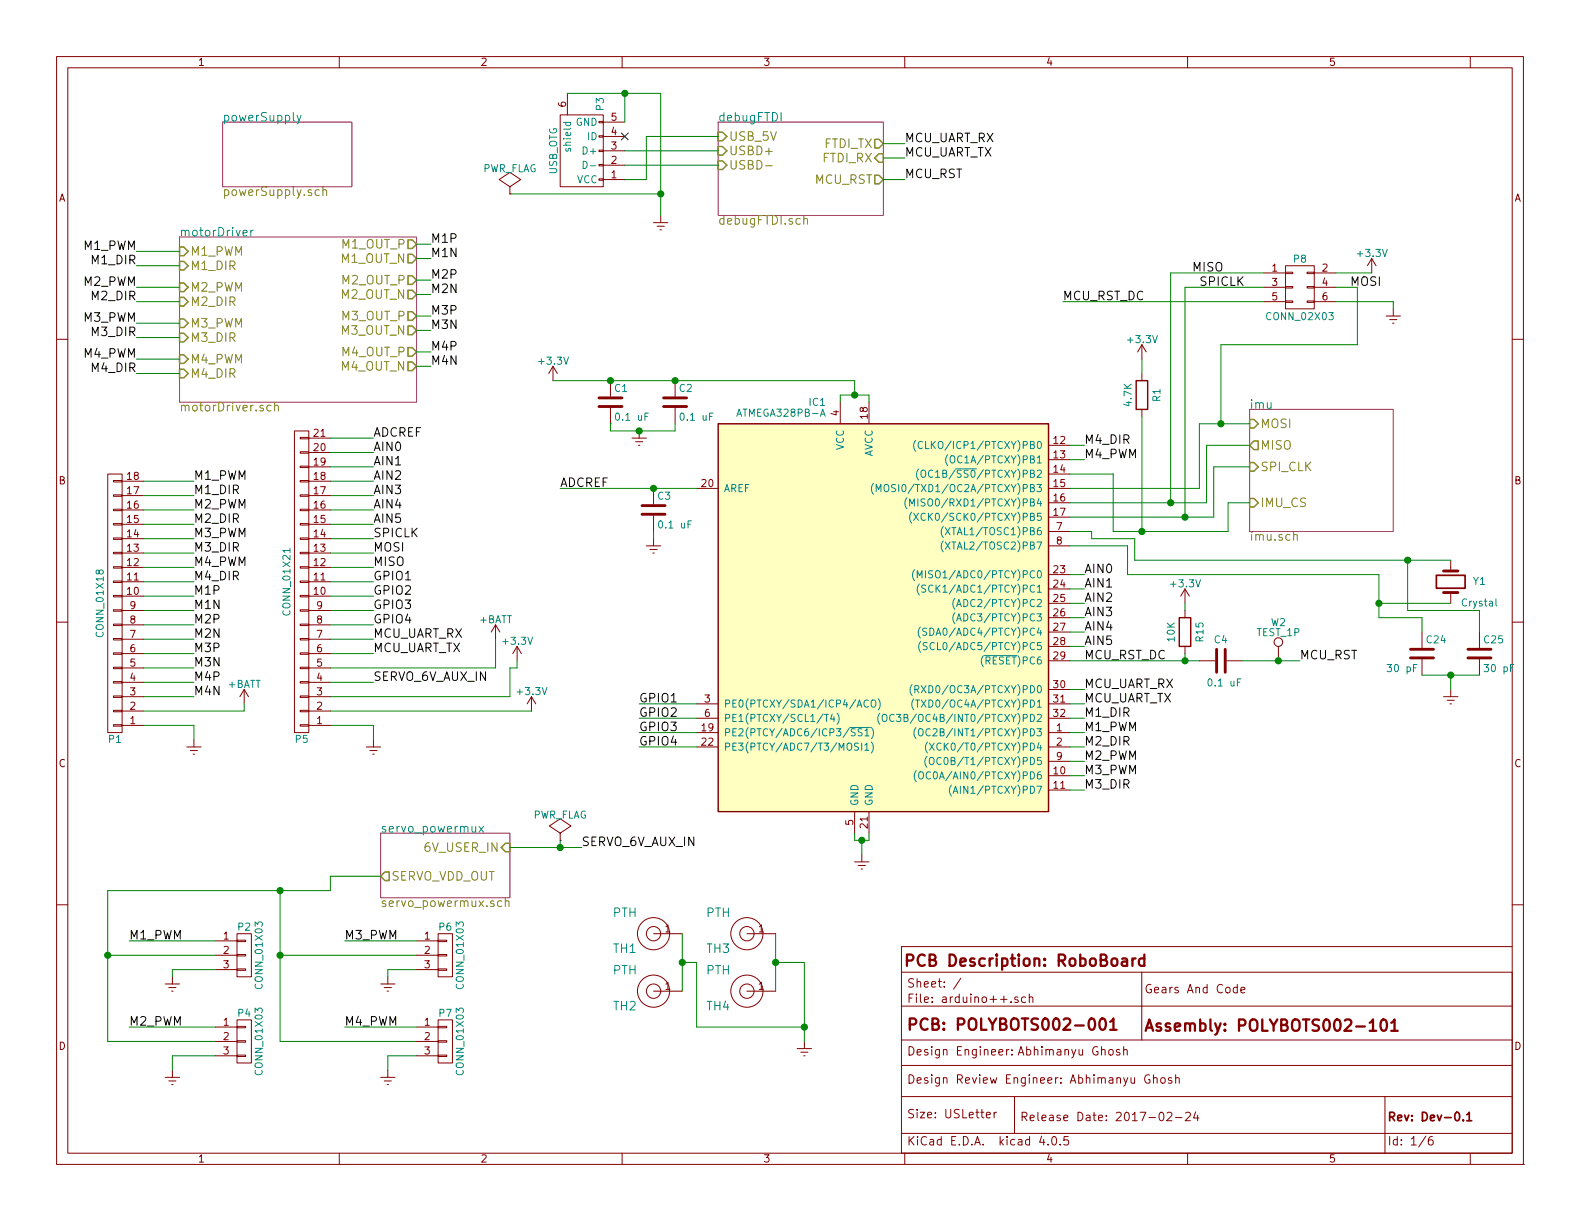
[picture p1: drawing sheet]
EESchema Schematic File Version 2
LIBS:arduino++-rescue
LIBS:power
LIBS:device
LIBS:transistors
LIBS:conn
LIBS:linear
LIBS:regul
LIBS:74xx
LIBS:cmos4000
LIBS:adc-dac
LIBS:memory
LIBS:xilinx
LIBS:microcontrollers
LIBS:dsp
LIBS:microchip
LIBS:analog_switches
LIBS:motorola
LIBS:texas
LIBS:intel
LIBS:audio
LIBS:interface
LIBS:digital-audio
LIBS:philips
LIBS:display
LIBS:cypress
LIBS:siliconi
LIBS:opto
LIBS:atmel
LIBS:contrib
LIBS:valves
LIBS:ftdi
LIBS:sensors
LIBS:PowerManagement
LIBS:MEMS
LIBS:mux_demux
LIBS:mechanical
LIBS:arduino++-cache
EELAYER 25 0
EELAYER END
$Descr USLetter 11000 8500
encoding utf-8
Sheet 1 6
Title "RoboBoard"
Date "2017-02-24"
Rev "Dev-0.1"
Comp ""
Comment1 "POLYBOTS002-001"
Comment2 "POLYBOTS002-101"
Comment3 "Abhimanyu Ghosh"
Comment4 "Abhimanyu Ghosh"
$EndDescr
$Comp
L USB_OTG-RESCUE-arduino++ P3
U 1 1
P 4050 1050
F 0 "P3" H 4375 925 50  0000 C CNN
F 1 "USB_OTG" H 4050 1250 50  0000 C CNN
F 2 "Connect:USB_Micro-B" H 4000 950 50  0001 C CNN
F 3 "" V 4000 950 50  0000 C CNN
	1    4050 1050
	0    -1   -1   0   
$EndComp
Text Label 9050 4600 0    60   ~ 0
MCU_RST
Text Label 3900 3400 0    60   ~ 0
ADCREF
$Sheet
S 5000 850  1150 650 
U 582B3645
F0 "debugFTDI" 60
F1 "debugFTDI.sch" 60
F2 "USBD+" I L 5000 1050 60 
F3 "USBD-" I L 5000 1150 60 
F4 "USB_5V" I L 5000 950 60 
F5 "FTDI_TX" O R 6150 1000 60 
F6 "FTDI_RX" I R 6150 1100 60 
F7 "MCU_RST" O R 6150 1250 60 
$EndSheet
$Comp
L ATMEGA328PB-A IC1
U 1 1
P 6150 4300
F 0 "IC1" H 5750 5775 50  0000 R BNN
F 1 "ATMEGA328PB-A" H 5750 5700 50  0000 R BNN
F 2 "Housings_QFP:TQFP-32_7x7mm_Pitch0.8mm" H 6100 2900 50  0001 L CIN
F 3 "" H 5850 4350 50  0000 C CNN
F 4 "ATMEGA328PB-AU" H 6150 4300 60  0001 C CNN "manf#"
	1    6150 4300
	1    0    0    -1  
$EndComp
$Comp
L Earth #PWR01
U 1 1
P 4600 1500
F 0 "#PWR01" H 4600 1250 50  0001 C CNN
F 1 "Earth" H 4600 1350 50  0001 C CNN
F 2 "" H 4600 1500 50  0000 C CNN
F 3 "" H 4600 1500 50  0000 C CNN
	1    4600 1500
	1    0    0    -1  
$EndComp
NoConn ~ 4350 950 
$Comp
L Earth #PWR02
U 1 1
P 6000 5950
F 0 "#PWR02" H 6000 5700 50  0001 C CNN
F 1 "Earth" H 6000 5800 50  0001 C CNN
F 2 "" H 6000 5950 50  0000 C CNN
F 3 "" H 6000 5950 50  0000 C CNN
	1    6000 5950
	1    0    0    -1  
$EndComp
$Comp
L C C4
U 1 1
P 8500 4600
F 0 "C4" V 8350 4550 50  0000 L CNN
F 1 "0.1 uF" V 8650 4500 50  0000 L CNN
F 2 "Capacitors_SMD:C_0402" H 8538 4450 50  0001 C CNN
F 3 "" H 8500 4600 50  0000 C CNN
F 4 "GRM155R61E104KA87D" H 8500 4600 60  0001 C CNN "manf#"
	1    8500 4600
	0    1    1    0   
$EndComp
$Comp
L C C2
U 1 1
P 4700 2800
F 0 "C2" H 4725 2900 50  0000 L CNN
F 1 "0.1 uF" H 4725 2700 50  0000 L CNN
F 2 "Capacitors_SMD:C_0402" H 4738 2650 50  0001 C CNN
F 3 "" H 4700 2800 50  0000 C CNN
F 4 "GRM155R61E104KA87D" H 4700 2800 60  0001 C CNN "manf#"
	1    4700 2800
	1    0    0    -1  
$EndComp
$Comp
L C C1
U 1 1
P 4250 2800
F 0 "C1" H 4275 2900 50  0000 L CNN
F 1 "0.1 uF" H 4275 2700 50  0000 L CNN
F 2 "Capacitors_SMD:C_0402" H 4288 2650 50  0001 C CNN
F 3 "" H 4250 2800 50  0000 C CNN
F 4 "GRM155R61E104KA87D" H 4250 2800 60  0001 C CNN "manf#"
	1    4250 2800
	1    0    0    -1  
$EndComp
$Sheet
S 1250 1650 1650 1150
U 582C0B21
F0 "motorDriver" 60
F1 "motorDriver.sch" 60
F2 "M1_PWM" I L 1250 1750 60 
F3 "M2_PWM" I L 1250 2000 60 
F4 "M3_PWM" I L 1250 2250 60 
F5 "M4_PWM" I L 1250 2500 60 
F6 "M1_DIR" I L 1250 1850 60 
F7 "M2_DIR" I L 1250 2100 60 
F8 "M3_DIR" I L 1250 2350 60 
F9 "M4_DIR" I L 1250 2600 60 
F10 "M1_OUT_P" O R 2900 1700 60 
F11 "M1_OUT_N" O R 2900 1800 60 
F12 "M2_OUT_P" O R 2900 1950 60 
F13 "M2_OUT_N" O R 2900 2050 60 
F14 "M3_OUT_P" O R 2900 2200 60 
F15 "M3_OUT_N" O R 2900 2300 60 
F16 "M4_OUT_P" O R 2900 2450 60 
F17 "M4_OUT_N" O R 2900 2550 60 
$EndSheet
$Sheet
S 8700 2850 1000 850 
U 582C0B32
F0 "imu" 60
F1 "imu.sch" 60
F2 "IMU_CS" I L 8700 3500 60 
F3 "SPI_CLK" I L 8700 3250 60 
F4 "MISO" O L 8700 3100 60 
F5 "MOSI" I L 8700 2950 60 
$EndSheet
Text Label 7550 4000 0    60   ~ 0
AIN0
Text Label 7550 4100 0    60   ~ 0
AIN1
Text Label 7550 4200 0    60   ~ 0
AIN2
Text Label 7550 4300 0    60   ~ 0
AIN3
Text Label 7550 4400 0    60   ~ 0
AIN4
Text Label 7550 4500 0    60   ~ 0
AIN5
Text Label 7550 4800 0    60   ~ 0
MCU_UART_RX
Text Label 7550 4900 0    60   ~ 0
MCU_UART_TX
Text Label 6300 1000 0    60   ~ 0
MCU_UART_RX
Text Label 6300 1100 0    60   ~ 0
MCU_UART_TX
Text Label 6300 1250 0    60   ~ 0
MCU_RST
Text Label 7550 5000 0    60   ~ 0
M1_DIR
Text Label 7550 5200 0    60   ~ 0
M2_DIR
Text Label 7550 5500 0    60   ~ 0
M3_DIR
$Comp
L C C3
U 1 1
P 4550 3550
F 0 "C3" H 4575 3650 50  0000 L CNN
F 1 "0.1 uF" H 4575 3450 50  0000 L CNN
F 2 "Capacitors_SMD:C_0402" H 4588 3400 50  0001 C CNN
F 3 "" H 4550 3550 50  0000 C CNN
F 4 "GRM155R61E104KA87D" H 4550 3550 60  0001 C CNN "manf#"
	1    4550 3550
	1    0    0    -1  
$EndComp
$Comp
L Earth #PWR03
U 1 1
P 4550 3750
F 0 "#PWR03" H 4550 3500 50  0001 C CNN
F 1 "Earth" H 4550 3600 50  0001 C CNN
F 2 "" H 4550 3750 50  0000 C CNN
F 3 "" H 4550 3750 50  0000 C CNN
	1    4550 3750
	1    0    0    -1  
$EndComp
Text Label 950  1750 2    60   ~ 0
M1_PWM
Text Label 950  2000 2    60   ~ 0
M2_PWM
Text Label 950  2250 2    60   ~ 0
M3_PWM
Text Label 950  2500 2    60   ~ 0
M4_PWM
Text Label 7550 5300 0    60   ~ 0
M2_PWM
Text Label 7550 5400 0    60   ~ 0
M3_PWM
Text Label 7550 5100 0    60   ~ 0
M1_PWM
Text Label 7550 3200 0    60   ~ 0
M4_PWM
$Comp
L +3.3V #PWR04
U 1 1
P 3850 2650
F 0 "#PWR04" H 3850 2500 50  0001 C CNN
F 1 "+3.3V" H 3850 2790 50  0000 C CNN
F 2 "" H 3850 2650 50  0000 C CNN
F 3 "" H 3850 2650 50  0000 C CNN
	1    3850 2650
	1    0    0    -1  
$EndComp
$Comp
L R R1
U 1 1
P 7950 2750
F 0 "R1" V 8050 2750 50  0000 C CNN
F 1 "4.7K" V 7850 2750 50  0000 C CNN
F 2 "Resistors_SMD:R_0402" H 7880 2750 50  0001 C CNN
F 3 "" H 7950 2750 50  0000 C CNN
F 4 "RC0402JR-074K7L" V 7950 2750 60  0001 C CNN "manf#"
	1    7950 2750
	1    0    0    -1  
$EndComp
Wire Wire Line
	3900 3400 4850 3400
Wire Wire Line
	5950 5800 5950 5850
Wire Wire Line
	5950 5850 6050 5850
Wire Wire Line
	6050 5850 6050 5800
Wire Wire Line
	5850 2800 5850 2750
Wire Wire Line
	5850 2750 6050 2750
Wire Wire Line
	6050 2750 6050 2800
Wire Wire Line
	4350 1050 5000 1050
Wire Wire Line
	4350 1150 5000 1150
Wire Wire Line
	3950 650  4600 650 
Wire Wire Line
	4350 650  4350 850 
Wire Wire Line
	4600 650  4600 1500
Connection ~ 4350 650 
Wire Wire Line
	4350 1250 4500 1250
Wire Wire Line
	4500 1250 4500 950 
Wire Wire Line
	4500 950  5000 950 
Wire Wire Line
	6000 5950 6000 5850
Connection ~ 6000 5850
Wire Wire Line
	3850 2650 5950 2650
Wire Wire Line
	5950 2650 5950 2750
Connection ~ 5950 2750
Connection ~ 4700 2650
Wire Wire Line
	4250 2950 4250 2950
Wire Wire Line
	7450 3600 8450 3600
Wire Wire Line
	7450 3500 8400 3500
Wire Wire Line
	7450 3400 8350 3400
Wire Wire Line
	7450 4000 7550 4000
Wire Wire Line
	7450 4100 7550 4100
Wire Wire Line
	7450 4200 7550 4200
Wire Wire Line
	7450 4300 7550 4300
Wire Wire Line
	7450 4400 7550 4400
Wire Wire Line
	7450 4500 7550 4500
Wire Wire Line
	7450 4800 7550 4800
Wire Wire Line
	7450 4900 7550 4900
Wire Wire Line
	6150 1100 6300 1100
Wire Wire Line
	6150 1000 6300 1000
Wire Wire Line
	6150 1250 6300 1250
Connection ~ 4250 2650
Wire Wire Line
	7450 5000 7550 5000
Wire Wire Line
	7450 5200 7550 5200
Wire Wire Line
	7450 5500 7550 5500
Wire Wire Line
	4550 3750 4550 3700
Connection ~ 4550 3400
Wire Wire Line
	8350 3400 8350 2950
Wire Wire Line
	8350 2950 8700 2950
Wire Wire Line
	8400 3500 8400 3100
Wire Wire Line
	8400 3100 8700 3100
Wire Wire Line
	8450 3600 8450 3250
Wire Wire Line
	8450 3250 8700 3250
Wire Wire Line
	7750 3700 8550 3700
Wire Wire Line
	8550 3700 8550 3500
Wire Wire Line
	8550 3500 8700 3500
Wire Wire Line
	7950 3700 7950 2900
Connection ~ 7950 3700
Wire Wire Line
	7950 2600 7950 2500
Wire Wire Line
	7450 3200 7550 3200
Wire Wire Line
	7450 3300 7750 3300
Wire Wire Line
	7750 3300 7750 3700
Wire Wire Line
	7450 5100 7550 5100
Wire Wire Line
	7450 5300 7550 5300
Wire Wire Line
	7450 5400 7550 5400
Text Label 7550 3100 0    60   ~ 0
M4_DIR
Wire Wire Line
	7450 3100 7550 3100
Text Label 4450 4900 0    60   ~ 0
GPIO1
Text Label 4450 5000 0    60   ~ 0
GPIO2
Text Label 4450 5100 0    60   ~ 0
GPIO3
Text Label 4450 5200 0    60   ~ 0
GPIO4
Wire Wire Line
	4450 5200 4850 5200
Wire Wire Line
	4450 5100 4850 5100
Wire Wire Line
	4450 4900 4850 4900
Wire Wire Line
	4450 5000 4850 5000
Text Label 950  1850 2    60   ~ 0
M1_DIR
Text Label 950  2100 2    60   ~ 0
M2_DIR
Text Label 950  2350 2    60   ~ 0
M3_DIR
Text Label 950  2600 2    60   ~ 0
M4_DIR
Wire Wire Line
	950  1750 1250 1750
Wire Wire Line
	950  1850 1250 1850
Wire Wire Line
	950  2000 1250 2000
Wire Wire Line
	950  2100 1250 2100
Wire Wire Line
	950  2250 1250 2250
Wire Wire Line
	950  2350 1250 2350
Wire Wire Line
	950  2500 1250 2500
Wire Wire Line
	950  2600 1250 2600
Text Label 3000 1700 0    60   ~ 0
M1P
Text Label 3000 1800 0    60   ~ 0
M1N
Text Label 3000 1950 0    60   ~ 0
M2P
Text Label 3000 2050 0    60   ~ 0
M2N
Text Label 3000 2200 0    60   ~ 0
M3P
Text Label 3000 2300 0    60   ~ 0
M3N
Text Label 3000 2450 0    60   ~ 0
M4P
Text Label 3000 2550 0    60   ~ 0
M4N
Wire Wire Line
	2900 1700 3000 1700
Wire Wire Line
	2900 1800 3000 1800
Wire Wire Line
	2900 1950 3000 1950
Wire Wire Line
	2900 2050 3000 2050
Wire Wire Line
	2900 2200 3000 2200
Wire Wire Line
	2900 2300 3000 2300
Wire Wire Line
	2900 2450 3000 2450
Wire Wire Line
	2900 2550 3000 2550
$Comp
L TEST_1P W2
U 1 1
P 8900 4600
F 0 "W2" H 8900 4870 50  0000 C CNN
F 1 "TEST_1P" H 8900 4800 50  0000 C CNN
F 2 "Measurement_Points:Measurement_Point_Round-SMD-Pad_Small" H 9100 4600 50  0001 C CNN
F 3 "" H 9100 4600 50  0000 C CNN
	1    8900 4600
	1    0    0    -1  
$EndComp
Text Label 1350 4150 0    60   ~ 0
M1P
Text Label 1350 4250 0    60   ~ 0
M1N
Text Label 1350 4350 0    60   ~ 0
M2P
Text Label 1350 4450 0    60   ~ 0
M2N
Text Label 1350 4550 0    60   ~ 0
M3P
Text Label 1350 4650 0    60   ~ 0
M3N
Text Label 1350 4750 0    60   ~ 0
M4P
Text Label 1350 4850 0    60   ~ 0
M4N
$Comp
L Earth #PWR05
U 1 1
P 1350 5150
F 0 "#PWR05" H 1350 4900 50  0001 C CNN
F 1 "Earth" H 1350 5000 50  0001 C CNN
F 2 "" H 1350 5150 50  0000 C CNN
F 3 "" H 1350 5150 50  0000 C CNN
	1    1350 5150
	1    0    0    -1  
$EndComp
Text Label 2600 3150 0    60   ~ 0
AIN0
Text Label 2600 3250 0    60   ~ 0
AIN1
Text Label 2600 3350 0    60   ~ 0
AIN2
Text Label 2600 3450 0    60   ~ 0
AIN3
Text Label 2600 3550 0    60   ~ 0
AIN4
Text Label 2600 3650 0    60   ~ 0
AIN5
Text Label 2600 4050 0    60   ~ 0
GPIO1
Text Label 2600 4150 0    60   ~ 0
GPIO2
Text Label 2600 4250 0    60   ~ 0
GPIO3
Text Label 2600 4350 0    60   ~ 0
GPIO4
Text Label 2600 4450 0    60   ~ 0
MCU_UART_RX
Text Label 2600 4550 0    60   ~ 0
MCU_UART_TX
$Comp
L Earth #PWR06
U 1 1
P 2600 5150
F 0 "#PWR06" H 2600 4900 50  0001 C CNN
F 1 "Earth" H 2600 5000 50  0001 C CNN
F 2 "" H 2600 5150 50  0000 C CNN
F 3 "" H 2600 5150 50  0000 C CNN
	1    2600 5150
	1    0    0    -1  
$EndComp
Wire Wire Line
	1000 4150 1350 4150
Wire Wire Line
	1000 4250 1350 4250
Wire Wire Line
	1000 4350 1350 4350
Wire Wire Line
	1000 4450 1350 4450
Wire Wire Line
	1000 4550 1350 4550
Wire Wire Line
	1000 4650 1350 4650
Wire Wire Line
	1000 4750 1350 4750
Wire Wire Line
	1000 4850 1350 4850
Wire Wire Line
	1000 4950 1700 4950
Wire Wire Line
	1000 5050 1350 5050
Wire Wire Line
	1350 5050 1350 5150
Wire Wire Line
	2300 5050 2600 5050
Wire Wire Line
	2600 5050 2600 5150
Wire Wire Line
	2300 4450 2600 4450
Wire Wire Line
	2300 4350 2600 4350
Wire Wire Line
	2300 4250 2600 4250
Wire Wire Line
	2300 4150 2600 4150
Wire Wire Line
	2300 4050 2600 4050
Wire Wire Line
	2300 3950 2600 3950
Wire Wire Line
	2300 3850 2600 3850
Wire Wire Line
	2300 3750 2600 3750
Wire Wire Line
	2300 3650 2600 3650
Wire Wire Line
	2300 3550 2600 3550
Wire Wire Line
	2300 3450 2600 3450
Text Label 2600 3050 0    60   ~ 0
ADCREF
Text Label 1350 3350 0    60   ~ 0
M1_PWM
Text Label 1350 3650 0    60   ~ 0
M2_DIR
Text Label 1350 3550 0    60   ~ 0
M2_PWM
Text Label 1350 3750 0    60   ~ 0
M3_PWM
Text Label 1350 3450 0    60   ~ 0
M1_DIR
Text Label 1350 3850 0    60   ~ 0
M3_DIR
Text Label 1350 4050 0    60   ~ 0
M4_DIR
Text Label 1350 3950 0    60   ~ 0
M4_PWM
$Comp
L +3.3V #PWR07
U 1 1
P 3700 4950
F 0 "#PWR07" H 3700 4800 50  0001 C CNN
F 1 "+3.3V" H 3700 5090 50  0000 C CNN
F 2 "" H 3700 4950 50  0000 C CNN
F 3 "" H 3700 4950 50  0000 C CNN
	1    3700 4950
	1    0    0    -1  
$EndComp
Wire Wire Line
	2300 4950 3700 4950
Wire Wire Line
	2300 4850 3550 4850
$Comp
L CONN_01X18 P1
U 1 1
P 800 4200
F 0 "P1" H 800 5150 50  0000 C CNN
F 1 "CONN_01X18" V 900 4200 50  0000 C CNN
F 2 "Pin_Headers:Pin_Header_Straight_1x18" H 800 4200 50  0001 C CNN
F 3 "" H 800 4200 50  0000 C CNN
	1    800  4200
	-1   0    0    1   
$EndComp
Wire Wire Line
	1000 4050 1350 4050
Wire Wire Line
	1000 3950 1350 3950
Wire Wire Line
	1000 3850 1350 3850
Wire Wire Line
	1000 3750 1350 3750
Wire Wire Line
	1000 3650 1350 3650
Wire Wire Line
	1000 3550 1350 3550
Wire Wire Line
	1000 3450 1350 3450
Wire Wire Line
	1000 3350 1350 3350
Wire Wire Line
	2300 3350 2600 3350
$Comp
L Crystal Y1
U 1 1
P 10100 4050
F 0 "Y1" V 10100 3850 50  0000 C CNN
F 1 "Crystal" V 9950 3850 50  0000 C CNN
F 2 "Crystals:Crystal_HC49-U_Vertical" H 10100 4050 50  0001 C CNN
F 3 "" H 10100 4050 50  0000 C CNN
F 4 "9B-16.000MBBK-B" V 10100 4050 60  0001 C CNN "manf#"
	1    10100 4050
	0    -1   -1   0   
$EndComp
Wire Wire Line
	7450 3800 7850 3800
Wire Wire Line
	7450 3700 7600 3700
Wire Wire Line
	7600 3700 7600 3750
$Comp
L +BATT #PWR08
U 1 1
P 1700 4900
F 0 "#PWR08" H 1700 4750 50  0001 C CNN
F 1 "+BATT" H 1700 5040 50  0000 C CNN
F 2 "" H 1700 4900 50  0000 C CNN
F 3 "" H 1700 4900 50  0000 C CNN
	1    1700 4900
	1    0    0    -1  
$EndComp
Wire Wire Line
	1700 4950 1700 4900
$Sheet
S 1550 850  900  450 
U 582B63D9
F0 "powerSupply" 60
F1 "powerSupply.sch" 60
$EndSheet
Connection ~ 4600 1350
Wire Wire Line
	3550 1350 4600 1350
$Comp
L PWR_FLAG #FLG09
U 1 1
P 3550 1350
F 0 "#FLG09" H 3550 1445 50  0001 C CNN
F 1 "PWR_FLAG" H 3550 1530 50  0000 C CNN
F 2 "" H 3550 1350 50  0000 C CNN
F 3 "" H 3550 1350 50  0000 C CNN
	1    3550 1350
	1    0    0    -1  
$EndComp
Wire Wire Line
	7450 4600 8350 4600
Wire Wire Line
	8650 4600 9050 4600
Connection ~ 8900 4600
$Comp
L +3.3V #PWR010
U 1 1
P 7950 2500
F 0 "#PWR010" H 7950 2350 50  0001 C CNN
F 1 "+3.3V" H 7950 2640 50  0000 C CNN
F 2 "" H 7950 2500 50  0000 C CNN
F 3 "" H 7950 2500 50  0000 C CNN
	1    7950 2500
	1    0    0    -1  
$EndComp
$Comp
L CONN_01X03 P2
U 1 1
P 1700 6650
F 0 "P2" H 1700 6850 50  0000 C CNN
F 1 "CONN_01X03" V 1800 6650 50  0000 C CNN
F 2 "Pin_Headers:Pin_Header_Straight_1x03" H 1700 6650 50  0001 C CNN
F 3 "" H 1700 6650 50  0000 C CNN
	1    1700 6650
	1    0    0    -1  
$EndComp
$Comp
L Earth #PWR011
U 1 1
P 1200 6800
F 0 "#PWR011" H 1200 6550 50  0001 C CNN
F 1 "Earth" H 1200 6650 50  0001 C CNN
F 2 "" H 1200 6800 50  0000 C CNN
F 3 "" H 1200 6800 50  0000 C CNN
	1    1200 6800
	1    0    0    -1  
$EndComp
$Comp
L Earth #PWR012
U 1 1
P 1200 7450
F 0 "#PWR012" H 1200 7200 50  0001 C CNN
F 1 "Earth" H 1200 7300 50  0001 C CNN
F 2 "" H 1200 7450 50  0000 C CNN
F 3 "" H 1200 7450 50  0000 C CNN
	1    1200 7450
	1    0    0    -1  
$EndComp
$Comp
L Earth #PWR013
U 1 1
P 2700 7450
F 0 "#PWR013" H 2700 7200 50  0001 C CNN
F 1 "Earth" H 2700 7300 50  0001 C CNN
F 2 "" H 2700 7450 50  0000 C CNN
F 3 "" H 2700 7450 50  0000 C CNN
	1    2700 7450
	1    0    0    -1  
$EndComp
$Comp
L Earth #PWR014
U 1 1
P 2700 6800
F 0 "#PWR014" H 2700 6550 50  0001 C CNN
F 1 "Earth" H 2700 6650 50  0001 C CNN
F 2 "" H 2700 6800 50  0000 C CNN
F 3 "" H 2700 6800 50  0000 C CNN
	1    2700 6800
	1    0    0    -1  
$EndComp
Wire Wire Line
	1200 6800 1200 6750
Wire Wire Line
	1200 6750 1500 6750
Wire Wire Line
	1200 7450 1200 7350
Wire Wire Line
	1200 7350 1500 7350
Wire Wire Line
	2700 7450 2700 7350
Wire Wire Line
	2700 7350 2900 7350
Wire Wire Line
	2700 6800 2700 6750
Wire Wire Line
	2700 6750 2900 6750
Text Label 900  6550 0    60   ~ 0
M1_PWM
Text Label 900  7150 0    60   ~ 0
M2_PWM
Text Label 2400 6550 0    60   ~ 0
M3_PWM
Text Label 2400 7150 0    60   ~ 0
M4_PWM
Wire Wire Line
	900  6550 1500 6550
Wire Wire Line
	900  7150 1500 7150
Wire Wire Line
	2400 7150 2900 7150
Wire Wire Line
	2400 6550 2900 6550
Wire Wire Line
	750  6200 2300 6200
Wire Wire Line
	750  6200 750  7250
Wire Wire Line
	750  6650 1500 6650
Wire Wire Line
	750  7250 1500 7250
Connection ~ 750  6650
Wire Wire Line
	1950 6200 1950 7250
Wire Wire Line
	1950 6650 2900 6650
Connection ~ 1950 6200
Wire Wire Line
	1950 7250 2900 7250
Connection ~ 1950 6650
Wire Wire Line
	2300 4550 2600 4550
Text Label 2600 4750 0    60   ~ 0
SERVO_6V_AUX_IN
Wire Wire Line
	2300 4750 2600 4750
$Comp
L +BATT #PWR015
U 1 1
P 3450 4450
F 0 "#PWR015" H 3450 4300 50  0001 C CNN
F 1 "+BATT" H 3450 4590 50  0000 C CNN
F 2 "" H 3450 4450 50  0000 C CNN
F 3 "" H 3450 4450 50  0000 C CNN
	1    3450 4450
	1    0    0    -1  
$EndComp
Wire Wire Line
	2300 4650 3450 4650
Wire Wire Line
	3450 4650 3450 4450
Text Label 4050 5900 0    60   ~ 0
SERVO_6V_AUX_IN
$Sheet
S 2650 5800 900  450 
U 58A775BA
F0 "servo_powermux" 60
F1 "servo_powermux.sch" 60
F2 "6V_USER_IN" I R 3550 5900 60 
F3 "SERVO_VDD_OUT" O L 2650 6100 60 
$EndSheet
Wire Wire Line
	3550 5900 4050 5900
Wire Wire Line
	2300 6200 2300 6100
Wire Wire Line
	2300 6100 2650 6100
$Comp
L Earth #PWR016
U 1 1
P 4450 3000
F 0 "#PWR016" H 4450 2750 50  0001 C CNN
F 1 "Earth" H 4450 2850 50  0001 C CNN
F 2 "" H 4450 3000 50  0000 C CNN
F 3 "" H 4450 3000 50  0000 C CNN
	1    4450 3000
	1    0    0    -1  
$EndComp
Wire Wire Line
	4250 2950 4250 3000
Wire Wire Line
	4250 3000 4700 3000
Wire Wire Line
	4700 3000 4700 2950
Connection ~ 4450 3000
$Comp
L PWR_FLAG #FLG017
U 1 1
P 3900 5850
F 0 "#FLG017" H 3900 5945 50  0001 C CNN
F 1 "PWR_FLAG" H 3900 6030 50  0000 C CNN
F 2 "" H 3900 5850 50  0000 C CNN
F 3 "" H 3900 5850 50  0000 C CNN
	1    3900 5850
	1    0    0    -1  
$EndComp
Wire Wire Line
	3900 5900 3900 5850
Connection ~ 3900 5900
$Comp
L CONN_02X03 P8
U 1 1
P 9050 2000
F 0 "P8" H 9050 2200 50  0000 C CNN
F 1 "CONN_02X03" H 9050 1800 50  0000 C CNN
F 2 "Pin_Headers:Pin_Header_Straight_2x03" H 9050 800 50  0001 C CNN
F 3 "" H 9050 800 50  0000 C CNN
	1    9050 2000
	1    0    0    -1  
$EndComp
Wire Wire Line
	8150 3500 8150 1900
Wire Wire Line
	8150 1900 8800 1900
Connection ~ 8150 3500
Wire Wire Line
	8250 3600 8250 2000
Wire Wire Line
	8250 2000 8800 2000
Connection ~ 8250 3600
Text Label 7400 2100 0    60   ~ 0
MCU_RST_DC
Wire Wire Line
	7400 2100 8800 2100
$Comp
L +3.3V #PWR018
U 1 1
P 9550 1900
F 0 "#PWR018" H 9550 1750 50  0001 C CNN
F 1 "+3.3V" H 9550 2040 50  0000 C CNN
F 2 "" H 9550 1900 50  0000 C CNN
F 3 "" H 9550 1900 50  0000 C CNN
	1    9550 1900
	1    0    0    -1  
$EndComp
Wire Wire Line
	9300 1900 9550 1900
Wire Wire Line
	8500 2950 8500 2400
Wire Wire Line
	8500 2400 9450 2400
Wire Wire Line
	9450 2400 9450 2000
Wire Wire Line
	9450 2000 9300 2000
Connection ~ 8500 2950
$Comp
L Earth #PWR019
U 1 1
P 9700 2150
F 0 "#PWR019" H 9700 1900 50  0001 C CNN
F 1 "Earth" H 9700 2000 50  0001 C CNN
F 2 "" H 9700 2150 50  0000 C CNN
F 3 "" H 9700 2150 50  0000 C CNN
	1    9700 2150
	1    0    0    -1  
$EndComp
Wire Wire Line
	9300 2100 9700 2100
Wire Wire Line
	9700 2100 9700 2150
$Comp
L C C24
U 1 1
P 9900 4550
F 0 "C24" H 9925 4650 50  0000 L CNN
F 1 "30 pF" H 9650 4450 50  0000 L CNN
F 2 "Capacitors_SMD:C_0402" H 9938 4400 50  0001 C CNN
F 3 "" H 9900 4550 50  0000 C CNN
F 4 "GRM1555C1E300JA01D" H 9900 4550 60  0001 C CNN "manf#"
	1    9900 4550
	1    0    0    -1  
$EndComp
Wire Wire Line
	7600 3750 7900 3750
Wire Wire Line
	7900 3750 7900 3900
Wire Wire Line
	7900 3900 10100 3900
Wire Wire Line
	9600 4200 10100 4200
$Comp
L C C25
U 1 1
P 10300 4550
F 0 "C25" H 10325 4650 50  0000 L CNN
F 1 "30 pF" H 10325 4450 50  0000 L CNN
F 2 "Capacitors_SMD:C_0402" H 10338 4400 50  0001 C CNN
F 3 "" H 10300 4550 50  0000 C CNN
F 4 "GRM1555C1E300JA01D" H 10300 4550 60  0001 C CNN "manf#"
	1    10300 4550
	1    0    0    -1  
$EndComp
Wire Wire Line
	9900 4400 9900 4300
Wire Wire Line
	9900 4300 9600 4300
Wire Wire Line
	9600 4300 9600 4000
Connection ~ 9600 4200
Wire Wire Line
	9800 3900 9800 4250
Wire Wire Line
	9800 4250 10300 4250
Wire Wire Line
	10300 4250 10300 4400
Connection ~ 9800 3900
Wire Wire Line
	9900 4700 10300 4700
$Comp
L Earth #PWR020
U 1 1
P 10100 4800
F 0 "#PWR020" H 10100 4550 50  0001 C CNN
F 1 "Earth" H 10100 4650 50  0001 C CNN
F 2 "" H 10100 4800 50  0000 C CNN
F 3 "" H 10100 4800 50  0000 C CNN
	1    10100 4800
	1    0    0    -1  
$EndComp
Wire Wire Line
	10100 4800 10100 4700
Connection ~ 10100 4700
$Comp
L R R15
U 1 1
P 8250 4400
F 0 "R15" V 8350 4400 50  0000 C CNN
F 1 "10K" V 8150 4400 50  0000 C CNN
F 2 "Resistors_SMD:R_0603" H 8180 4400 50  0001 C CNN
F 3 "" H 8250 4400 50  0000 C CNN
F 4 "RC0603JR-0710KL" V 8250 4400 60  0001 C CNN "manf#"
	1    8250 4400
	1    0    0    -1  
$EndComp
Wire Wire Line
	7850 3800 7850 4000
Wire Wire Line
	7850 4000 9600 4000
$Comp
L +3.3V #PWR021
U 1 1
P 8250 4200
F 0 "#PWR021" H 8250 4050 50  0001 C CNN
F 1 "+3.3V" H 8250 4340 50  0000 C CNN
F 2 "" H 8250 4200 50  0000 C CNN
F 3 "" H 8250 4200 50  0000 C CNN
	1    8250 4200
	1    0    0    -1  
$EndComp
Wire Wire Line
	8250 4550 8250 4600
Connection ~ 8250 4600
Wire Wire Line
	8250 4250 8250 4200
$Comp
L CONN_01X03 P4
U 1 1
P 1700 7250
F 0 "P4" H 1700 7450 50  0000 C CNN
F 1 "CONN_01X03" V 1800 7250 50  0000 C CNN
F 2 "Pin_Headers:Pin_Header_Straight_1x03" H 1700 7250 50  0001 C CNN
F 3 "" H 1700 7250 50  0000 C CNN
	1    1700 7250
	1    0    0    -1  
$EndComp
$Comp
L CONN_01X03 P7
U 1 1
P 3100 7250
F 0 "P7" H 3100 7450 50  0000 C CNN
F 1 "CONN_01X03" V 3200 7250 50  0000 C CNN
F 2 "Pin_Headers:Pin_Header_Straight_1x03" H 3100 7250 50  0001 C CNN
F 3 "" H 3100 7250 50  0000 C CNN
	1    3100 7250
	1    0    0    -1  
$EndComp
$Comp
L CONN_01X03 P6
U 1 1
P 3100 6650
F 0 "P6" H 3100 6850 50  0000 C CNN
F 1 "CONN_01X03" V 3200 6650 50  0000 C CNN
F 2 "Pin_Headers:Pin_Header_Straight_1x03" H 3100 6650 50  0001 C CNN
F 3 "" H 3100 6650 50  0000 C CNN
	1    3100 6650
	1    0    0    -1  
$EndComp
Text Label 8300 1900 0    60   ~ 0
MISO
Text Label 9400 2000 0    60   ~ 0
MOSI
Text Label 8350 2000 0    60   ~ 0
SPICLK
Text Label 2600 3950 0    60   ~ 0
MISO
Text Label 2600 3850 0    60   ~ 0
MOSI
Text Label 2600 3750 0    60   ~ 0
SPICLK
$Comp
L CONN_01X21 P5
U 1 1
P 2100 4050
F 0 "P5" H 2100 5150 50  0000 C CNN
F 1 "CONN_01X21" V 2200 4050 50  0000 C CNN
F 2 "Pin_Headers:Pin_Header_Straight_1x21" H 2100 4050 50  0001 C CNN
F 3 "" H 2100 4050 50  0000 C CNN
	1    2100 4050
	-1   0    0    1   
$EndComp
Wire Wire Line
	2300 3250 2600 3250
Wire Wire Line
	2300 3150 2600 3150
Wire Wire Line
	2300 3050 2600 3050
$Comp
L +3.3V #PWR022
U 1 1
P 3600 4600
F 0 "#PWR022" H 3600 4450 50  0001 C CNN
F 1 "+3.3V" H 3600 4740 50  0000 C CNN
F 2 "" H 3600 4600 50  0000 C CNN
F 3 "" H 3600 4600 50  0000 C CNN
	1    3600 4600
	1    0    0    -1  
$EndComp
Wire Wire Line
	3550 4850 3550 4650
Wire Wire Line
	3550 4650 3600 4650
Wire Wire Line
	3600 4650 3600 4600
Text Label 7550 4600 0    60   ~ 0
MCU_RST_DC
$Comp
L PTH TH1
U 1 1
P 4550 6500
F 0 "TH1" H 4350 6400 60  0000 C CNN
F 1 "PTH" H 4350 6650 60  0000 C CNN
F 2 "mechanical:PTH" H 4550 6500 60  0001 C CNN
F 3 "" H 4550 6500 60  0000 C CNN
	1    4550 6500
	1    0    0    -1  
$EndComp
$Comp
L Earth #PWR023
U 1 1
P 5600 7250
F 0 "#PWR023" H 5600 7000 50  0001 C CNN
F 1 "Earth" H 5600 7100 50  0001 C CNN
F 2 "" H 5600 7250 50  0000 C CNN
F 3 "" H 5600 7250 50  0000 C CNN
	1    5600 7250
	1    0    0    -1  
$EndComp
Wire Wire Line
	4750 6500 4750 6900
Wire Wire Line
	4750 6700 4850 6700
Wire Wire Line
	4850 6700 4850 7150
Wire Wire Line
	4850 7150 5600 7150
Wire Wire Line
	5600 6700 5600 7250
Connection ~ 4750 6700
Wire Wire Line
	5400 6500 5400 6900
Wire Wire Line
	5400 6700 5600 6700
Connection ~ 5600 7150
Connection ~ 5400 6700
$Comp
L PTH TH2
U 1 1
P 4550 6900
F 0 "TH2" H 4350 6800 60  0000 C CNN
F 1 "PTH" H 4350 7050 60  0000 C CNN
F 2 "mechanical:PTH" H 4550 6900 60  0001 C CNN
F 3 "" H 4550 6900 60  0000 C CNN
	1    4550 6900
	1    0    0    -1  
$EndComp
$Comp
L PTH TH4
U 1 1
P 5200 6900
F 0 "TH4" H 5000 6800 60  0000 C CNN
F 1 "PTH" H 5000 7050 60  0000 C CNN
F 2 "mechanical:PTH" H 5200 6900 60  0001 C CNN
F 3 "" H 5200 6900 60  0000 C CNN
	1    5200 6900
	1    0    0    -1  
$EndComp
$Comp
L PTH TH3
U 1 1
P 5200 6500
F 0 "TH3" H 5000 6400 60  0000 C CNN
F 1 "PTH" H 5000 6650 60  0000 C CNN
F 2 "mechanical:PTH" H 5200 6500 60  0001 C CNN
F 3 "" H 5200 6500 60  0000 C CNN
	1    5200 6500
	1    0    0    -1  
$EndComp
$EndSCHEMATC
